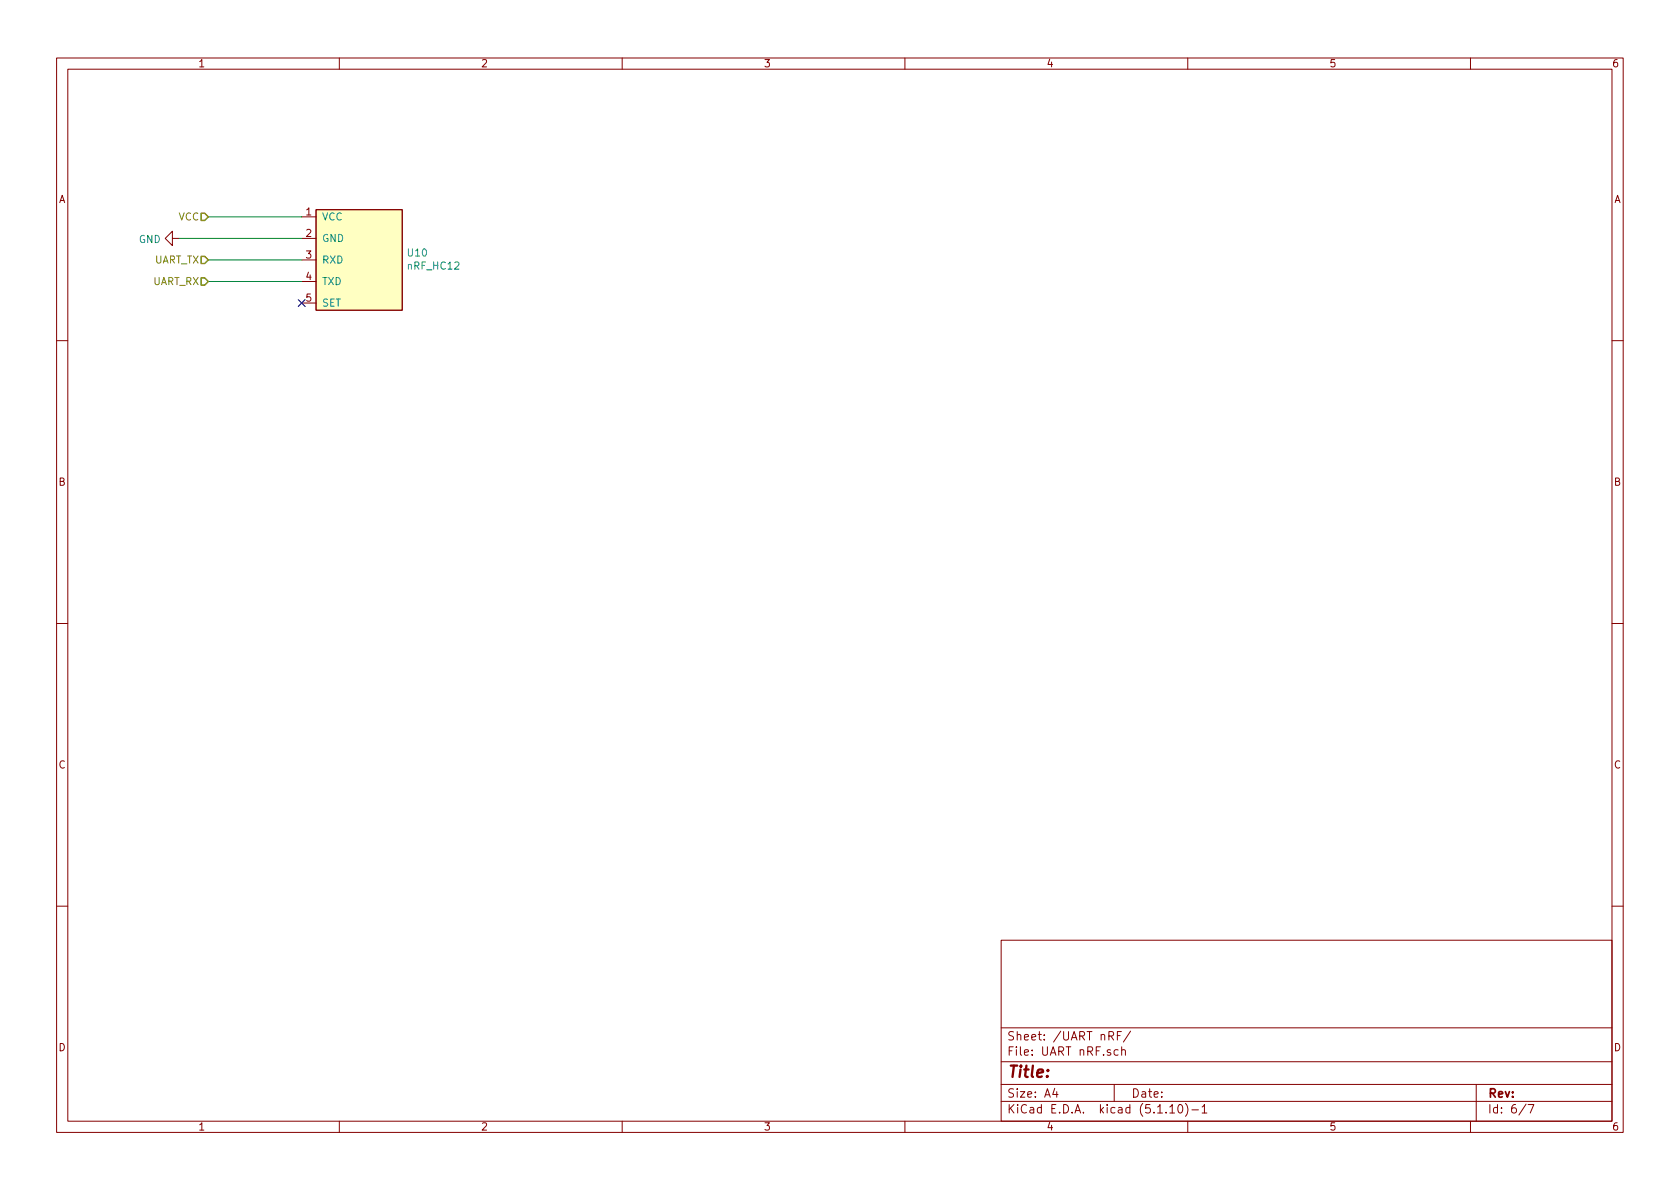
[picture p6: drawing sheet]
<svg xmlns="http://www.w3.org/2000/svg" width="297mm" height="210mm" viewBox="0 0 297 210" stroke-linecap="round" stroke-linejoin="round" font-family="sans-serif">
<g fill="none" stroke="#840000" stroke-width=".18">
<path d="M10 10.3h277v189.9h-277zM12 12.2h273v186.1h-273zM60 10.3v1.9M110 10.3v1.9M160 10.3v1.9M210 10.3v1.9M260 10.3v1.9M53.3 38.3h2.6M55.9 37.1h15.2v17.8h-15.2zM30.5 42.2v-1.3l-1.3 1.3 1.3 1.2v-1.2h1.2M53.3 42.2h2.6M53.3 46h2.6"/>
<path d="M53.3 49.8h2.6M53.3 53.6h2.6M10 60.2h2M285 60.2h2M10 110.3h2M285 110.3h2M10 160.2h2M177 166.3h108v32h-108zM285 160.2h2M60 198.3v1.9M110 198.3v1.9M160 198.3v1.9"/>
<path d="M177 194.8h108M177 191.8h108M177 187.8h108M177 181.8h108M186.5 192.5l-.4 1h1M186.8 193v1M196.1 183.2l.7-.1 .1-.2-.1-.4-.7-.1v1.5M196.4 183.2l.5 .7M197 191.8v3M197.6 183.1h.4M197.7 185.7l-.4-.1-.3 .3 .1 .6 .2 .1 .4-.1M198.3 182.4h-.7v1.5"/>
<path d="M198.3 185.7h.1a.37 .37 0 0 1 .6 .1v.8M198.3 185.1v1.5M199.9 182.3l-1.3 2M206.8 195.8l.5-.5v1.5M206.8 196.8h.9M208.5 195.4l.1-.1a.8 .8 0 0 1 .5 .8 .8 .8 0 0 1-.5 .7 1 1 0 0 1-.1-1.4zM209.6 195.1a1.71 1.71 0 0 1 0 2.3M210 198.3v1.9M210.7 196.3h1.2M212.5 195.8l.5-.5v1.5M212.5 196.8h.9M260 198.3v1.9"/>
<path d="M261 191.8v6.5M269.8 195.2l-1.2 2M270.2 195.3h1l-.6 1.5"/>
</g>
<path d="M55.9 37.1h15.2v17.8h-15.2z" fill="#ffffc2" stroke="#ffffc2" stroke-width=".18"/>
<path d="M36.8 38.3h16.5M31.7 42.2h21.6M36.8 46h16.5M36.8 49.8h16.5" fill="none" stroke="#008400" stroke-width=".18"/>
<path d="M35.6 37.7h.6l.6 .6-.6 .7h-.6zM35.6 45.3h.6l.6 .7-.6 .6h-.6zM35.6 49.1h.6l.6 .7-.6 .6h-.6z" fill="none" stroke="#848400" stroke-width=".25"/>
<path d="M52.7 53l1.2 1.2M53.9 53l-1.2 1.2" fill="none" stroke="#000084" stroke-width=".18"/>
<text font-size="2.8" fill="#840000" x="178" y="190.5">Title:</text>
<g font-size="2.1" fill="#840000">
<text x="178" y="184">Sheet: /UART nRF/</text>
<text x="178" y="186.7">File: UART nRF.sch</text>
<text x="178" y="196.9">KiCad E.D.A. kicad (5.1.10)-1</text>
<text x="178" y="194.1">Size: A4</text>
<text x="200" y="194.1">Date:</text>
<text x="263" y="194.1">Rev:</text>
<text x="263" y="196.9">Id: 6/7</text>
</g>
<g font-size="1.8" fill="#840000">
<text x="35" y="11.9">1</text>
<text x="85" y="11.9">2</text>
<text x="135" y="11.9">3</text>
<text x="185" y="11.9">4</text>
<text x="235" y="11.9">5</text>
<text x="285" y="11.9">6</text>
<text x="10.4" y="35.9">A</text>
<text x="285.4" y="35.9">A</text>
<text x="54.1" y="38.1">1</text>
<text x="54.1" y="41.9">2</text>
<text x="54.1" y="45.7">3</text>
<text x="54.1" y="49.5">4</text>
<text x="54.1" y="53.3">5</text>
<text x="10.4" y="85.9">B</text>
<text x="285.4" y="85.9">B</text>
<text x="10.4" y="135.9">C</text>
<text x="285.4" y="135.9">C</text>
<text x="10.4" y="185.9">D</text>
<text x="285.4" y="185.9">D</text>
<text x="35" y="199.9">1</text>
<text x="85" y="199.9">2</text>
<text x="135" y="199.9">3</text>
<text x="185" y="199.9">4</text>
<text x="235" y="199.9">5</text>
<text x="285" y="199.9">6</text>
</g>
<g font-size="1.8" fill="#848400">
<text x="31.6" y="39">VCC</text>
<text x="27.2" y="46.6">UART_TX</text>
<text x="26.9" y="50.4">UART_RX</text>
</g>
<g font-size="1.8" fill="#008484">
<text x="56.9" y="39">VCC</text>
<text x="24.5" y="43">GND</text>
<text x="56.9" y="42.8">GND</text>
<text x="56.9" y="46.6">RXD</text>
<text x="72.2" y="45.4">U10</text>
<text x="72.2" y="47.7">nRF_HC12</text>
<text x="56.9" y="50.4">TXD</text>
<text x="56.9" y="54.2">SET</text>
</g>
</svg>
